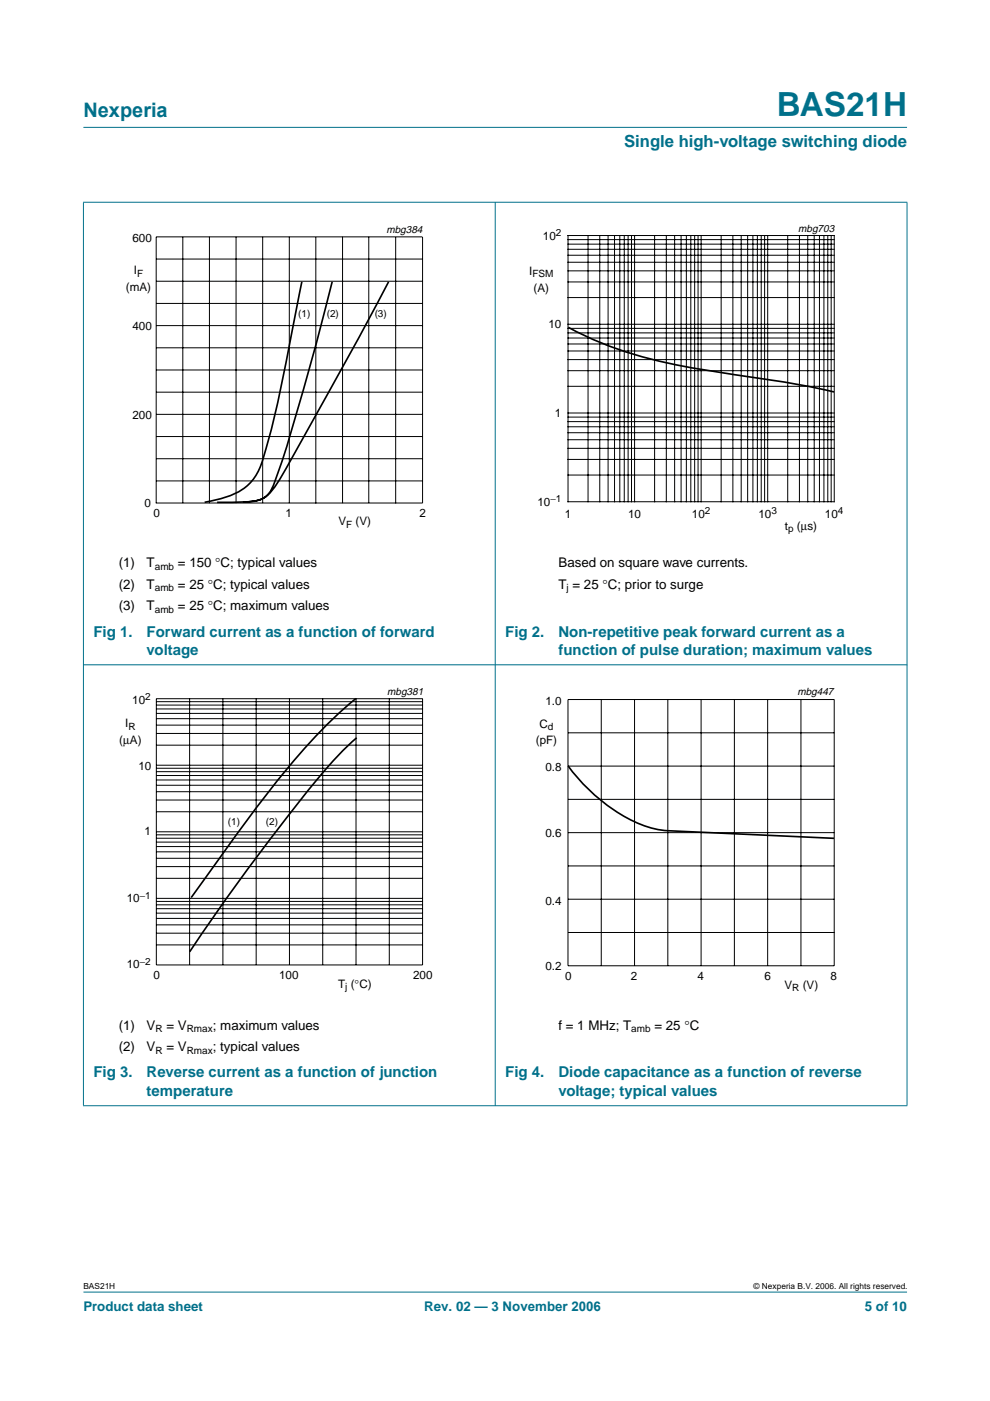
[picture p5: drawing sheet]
<svg xmlns="http://www.w3.org/2000/svg" width="210mm" height="297mm" viewBox="0 0 210 297" stroke-linecap="round" stroke-linejoin="round" font-family="sans-serif">
<g fill="#00708a" stroke="#00708a" stroke-width=".21">
<path d="M17.7 273.9h174.6z"/>
<path d="M17.7 27h174.6z"/>
<path d="M17.7 42.9v191.5z"/>
<path d="M105 42.8v191.7z"/>
<path d="M192.3 42.9v191.5z"/>
<path d="M17.6 42.9h174.8z"/>
<path d="M17.6 141h174.8z"/>
<path d="M17.6 234.4h174.8z"/>
</g>
<path d="M64 59.7l-.4 2.2a457.9 457.9 0 0 1-6.9 32.2l-.6 2.1a11.4 11.4 0 0 1-6.2 8.4l-2.3 .9-4.2 1M70.4 59.7a621.4 621.4 0 0 1-11 39.3l-.5 1.4a11 11 0 0 1-2.5 4.8 7.4 7.4 0 0 1-4.8 1.2l-5.6 .1M82.4 59.7l-6.7 12.7-8 14.2a273.5 273.5 0 0 1-9.6 16.9 6.6 6.6 0 0 1-6.5 2.9M120.5 69.4a87.1 87.1 0 0 0 28.1 8.9l7 1.1a238.8 238.8 0 0 1 21.2 3.7M75.5 148.1a131.7 131.7 0 0 0-21.2 23.2l-13.8 19M75.6 156.4a121.4 121.4 0 0 0-15.5 17.9 465.3 465.3 0 0 0-19.9 27.5M120.5 162.4a36.8 36.8 0 0 0 16.9 12.9l2.8 .7 1.4 .1 35.2 1.6" fill="none" stroke="#000" stroke-width=".35"/>
<g fill="none" stroke="#000" stroke-width=".21">
<path d="M33.1 54.9h56.5M33.1 59.6h56.5M38.8 50.2v56.5M44.4 50.2v56.5M50 50.2v56.5M55.7 50.2v56.5M61.3 50.2v56.5M67 50.3v56.4M72.6 50.2v56.5M78.2 50.2v56.5M83.9 50.3v56.4M89.6 50.2h-56.5v56.5"/>
<path d="M89.6 50.3v56.4M120.4 49.9h56.5v56.5h-56.5zM120.4 59.8h56.5M120.4 57.4h56.5M120.4 55.6h56.5M120.4 54.1h56.5M120.4 52.9h56.5M120.4 51.8h56.5M120.4 50.8h56.5M124.7 49.9v56.5M127.2 49.9v56.5M128.9 49.9v56.5"/>
<path d="M130.3 49.9v56.5M131.4 49.9v56.5M132.4 49.9v56.5M133.2 49.9v56.5M133.9 49.9v56.5M134.5 49.9v56.5M138.8 49.9v56.5M141.3 49.9v56.5M143 49.9v56.5M144.4 49.9v56.5M145.5 49.9v56.5M146.5 49.9v56.5"/>
<path d="M147.3 49.9v56.5M148 49.9v56.5M148.7 49.9v56.5M152.9 49.9v56.5M155.4 49.9v56.5M157.1 49.9v56.5M158.5 49.9v56.5M159.6 49.9v56.5M160.6 49.9v56.5M161.4 49.9v56.5M162.1 49.9v56.5M162.8 49.9v56.5"/>
<path d="M167 49.9v56.5M169.5 49.9v56.5M171.3 49.9v56.5M172.6 49.9v56.5M173.7 49.9v56.5M174.7 49.9v56.5M175.5 49.9v56.5M176.2 49.9v56.5M33.1 73.7h56.5M33.1 78.4h56.5M33.1 69h56.5M33.1 64.3h56.5"/>
<path d="M120.4 78.6h56.5M120.4 76.2h56.5M120.4 74.4h56.5M120.4 72.9h56.5M120.4 71.7h56.5M120.4 70.6h56.5M120.4 69.6h56.5M120.4 68.8h56.5M120.4 63.1h56.5M33.1 87.9h56.5M33.1 92.6h56.5M33.1 97.3h56.5"/>
<path d="M33.1 83.1h56.5M120.4 97.4h56.5M120.4 95.1h56.5M120.4 93.2h56.5M120.4 91.7h56.5M120.4 90.5h56.5M120.4 89.4h56.5M120.4 88.4h56.5M120.4 87.6h56.5M120.4 81.9h56.5M33 106.6h56.5M33.1 102h56.5"/>
<path d="M120.4 100.7h56.5M33.1 148.1h56.5v56.5h-56.5zM33.2 158h56.4M33.2 155.5h56.4M33.2 153.7h56.4M33.2 152.4h56.4M33.2 151.3h56.4M33.2 150.3h56.4M33.2 149.5h56.4M33.2 148.8h56.4M40.2 148.1v56.5M47.3 148.1v56.5"/>
<path d="M54.3 148.1v56.5M61.4 148.1v56.5M68.4 148.1v56.5M75.5 148.1v56.5M82.5 148.1v56.5M120.4 148.3h56.5v56.5h-56.5zM120.4 155.4h56.5M127.5 148.3v56.5M134.5 148.3v56.5M141.6 148.3v56.5M148.6 148.3v56.5M155.7 148.3v56.5"/>
<path d="M162.8 148.3v56.5M169.8 148.3v56.5M33.2 179.5h56.4M33.2 178.5h56.4M33.2 177.7h56.4M33.2 177h56.4M33.2 176.4h56.4M33.2 172.1h56.4M33.2 169.6h56.4M33.2 167.9h56.4M33.2 166.5h56.4M33.2 165.4h56.4"/>
<path d="M33.2 164.4h56.4M33.2 163.6h56.4M33.2 162.9h56.4M33.2 162.2h56.4M120.4 176.5h56.5M120.4 162.4h56.5M120.4 169.5h56.5M33.2 197.9h56.4M33.2 196.1h56.4M33.2 194.7h56.4M33.2 193.6h56.4M33.2 192.7h56.4"/>
<path d="M33.2 191.8h56.4M33.2 191.1h56.4M33.2 190.5h56.4M33.2 186.2h56.4M33.2 183.7h56.4M33.2 182h56.4M33.2 180.6h56.4M120.4 183.6h56.5M120.4 190.7h56.5M120.4 197.7h56.5M33.2 200.3h56.4"/>
</g>
<path d="M20.5 47.4h81.8v66.3h-81.8zM107.7 47.1h81.9v66.3h-81.9zM20.4 145.3h81.8v66.3h-81.8zM107.7 145.4h81.8v66.4h-81.8z" fill="none" stroke="#fff" stroke-width=".21"/>
<text font-size="7.1" fill="#00708a" x="164.7" y="24.7">BAS21H</text>
<text font-size="4.2" fill="#00708a" x="17.7" y="24.9">Nexperia</text>
<text font-size="3.5" fill="#00708a" x="132.3" y="31.1">Single high-voltage switching diode</text>
<g font-size="3.2" fill="#00708a">
<text x="19.8" y="135">Fig 1.</text>
<text x="31.1" y="135">Forward current as a function of forward</text>
<text x="107.1" y="135">Fig 2.</text>
<text x="118.4" y="135">Non-repetitive peak forward current as a</text>
<text x="31.1" y="138.8">voltage</text>
<text x="118.4" y="138.8">function of pulse duration; maximum values</text>
<text x="19.8" y="228.4">Fig 3.</text>
<text x="31.1" y="228.4">Reverse current as a function of junction</text>
<text x="31.1" y="232.3">temperature</text>
<text x="107.1" y="228.4">Fig 4.</text>
<text x="118.4" y="232.3">voltage; typical values</text>
<text x="118.4" y="228.4">Diode capacitance as a function of reverse</text>
</g>
<g font-size="2.8">
<text x="25.2" y="120.3">(1)</text>
<text x="25.2" y="124.8">(2)</text>
<text x="31.1" y="120.3">T</text>
<text x="31.1" y="124.8">T</text>
<text x="37.7" y="120.3">= 150 °C; typical values</text>
<text x="37.7" y="124.8">= 25 °C; typical values</text>
<text x="118.4" y="120.3">Based on square wave currents.</text>
<text x="118.4" y="124.8">T = 25 °C; prior to surge</text>
<text x="25.2" y="129.4">(3)</text>
<text x="31.1" y="129.4">T</text>
<text x="37.7" y="129.4">= 25 °C; maximum values</text>
<text x="25.2" y="218.3">(1)</text>
<text x="31.1" y="218.3">V</text>
<text x="35.3" y="218.3">= V</text>
<text x="45.1" y="218.3">; maximum values</text>
<text x="118.4" y="218.3">f = 1 MHz; T</text>
<text x="138.8" y="218.3">= 25 °C</text>
<text x="25.2" y="222.9">(2)</text>
<text x="31.1" y="222.9">V</text>
<text x="35.3" y="222.9">= V</text>
<text x="45.1" y="222.9">; typical values</text>
</g>
<g font-size="2.8" fill="#00708a">
<text x="17.7" y="278">Product data sheet</text>
<text x="89.9" y="278">Rev. 02 — 3 November 2006</text>
<text x="183.4" y="278">5 of 10</text>
</g>
<g font-size="2.5">
<text x="28.1" y="51.3">600</text>
<text x="115.1" y="50.8">10</text>
<text x="28.4" y="58.2">I</text>
<text x="112.2" y="58.3">I</text>
<text x="26.7" y="61.7">(mA)</text>
<text x="113.1" y="61.8">(A)</text>
<text x="28.1" y="70">400</text>
<text x="116.3" y="69.6">10</text>
<text x="28.1" y="88.9">200</text>
<text x="117.7" y="88.4">1</text>
<text x="30.6" y="107.5">0</text>
<text x="113.9" y="107.2">10</text>
<text x="32.5" y="109.6">0</text>
<text x="60.5" y="109.6">1</text>
<text x="71.7" y="111.3">V</text>
<text x="75.4" y="111.3">(V)</text>
<text x="89" y="109.6">2</text>
<text x="119.7" y="109.8">1</text>
<text x="133.2" y="109.8">10</text>
<text x="146.7" y="109.8">10</text>
<text x="160.8" y="109.8">10</text>
<text x="166.4" y="112.3">t</text>
<text x="168.9" y="112.3">(µs)</text>
<text x="174.9" y="109.8">10</text>
<text x="28" y="149.2">10</text>
<text x="115.7" y="149.4">1.0</text>
<text x="26.5" y="154.2">I</text>
<text x="114.4" y="154.3">C</text>
<text x="25.3" y="157.7">(µA)</text>
<text x="113.6" y="157.7">(pF)</text>
<text x="29.4" y="163.2">10</text>
<text x="115.7" y="163.4">0.8</text>
<text x="30.7" y="177">1</text>
<text x="115.7" y="177.4">0.6</text>
<text x="26.9" y="191.3">10</text>
<text x="115.7" y="191.8">0.4</text>
<text x="26.9" y="205.3">10</text>
<text x="32.5" y="207.5">0</text>
<text x="59.2" y="207.5">100</text>
<text x="71.7" y="209.4">T (°C)</text>
<text x="87.6" y="207.6">200</text>
<text x="115.7" y="205.6">0.2</text>
<text x="119.8" y="207.8">0</text>
<text x="133.7" y="207.8">2</text>
<text x="147.9" y="207.8">4</text>
<text x="162.1" y="207.8">6</text>
<text x="166.3" y="209.7">V</text>
<text x="170.2" y="209.7">(V)</text>
<text x="176.1" y="207.8">8</text>
</g>
<g font-size="2.2">
<text x="81.9" y="49.4">mbg384</text>
<text x="169.2" y="49.1">mbg703</text>
<text x="82.1" y="147.3">mbg381</text>
<text x="169.1" y="147.3">mbg447</text>
</g>
<g font-size="2.1">
<text x="117.8" y="50">2</text>
<text x="29.1" y="58.7">F</text>
<text x="112.9" y="58.8">FSM</text>
<text x="63.3" y="67.2">(1)</text>
<text x="69.3" y="67.2">(2)</text>
<text x="79.4" y="67.2">(3)</text>
<text x="116.7" y="106.5">−1</text>
<text x="73.4" y="111.8">F</text>
<text x="149.4" y="109">2</text>
<text x="163.6" y="109">3</text>
<text x="167.1" y="112.8">p</text>
<text x="177.7" y="109">4</text>
<text x="32.8" y="120.8">amb</text>
<text x="32.8" y="125.4">amb</text>
<text x="120.1" y="125.4">j</text>
<text x="32.8" y="129.9">amb</text>
<text x="30.8" y="148.5">2</text>
<text x="27.2" y="154.7">R</text>
<text x="116.2" y="154.7">d</text>
<text x="48.3" y="174.9">(1)</text>
<text x="56.4" y="174.9">(2)</text>
<text x="29.6" y="190.6">−1</text>
<text x="29.6" y="204.5">−2</text>
<text x="73.2" y="209.9">j</text>
<text x="168" y="210.2">R</text>
<text x="33" y="218.8">R</text>
<text x="39.6" y="218.8">Rmax</text>
<text x="133.9" y="218.8">amb</text>
<text x="33" y="223.4">R</text>
<text x="39.6" y="223.4">Rmax</text>
</g>
<g font-size="1.8">
<text x="17.7" y="273.4">BAS21H</text>
<text x="159.8" y="273.4">© Nexperia B.V. 2006. All rights reserved.</text>
</g>
</svg>
